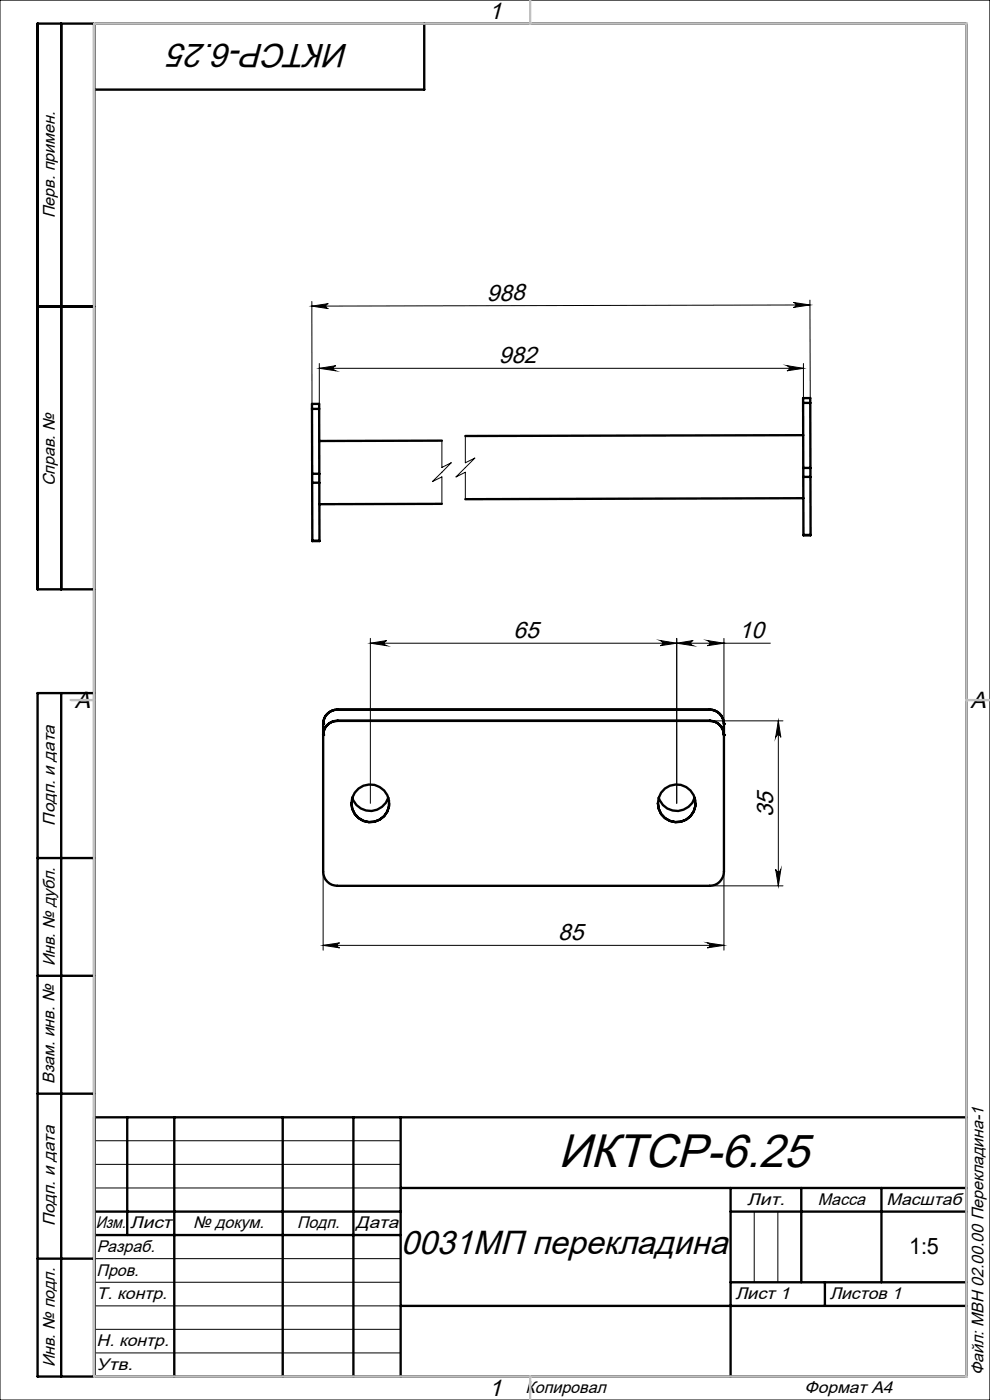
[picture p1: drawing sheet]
<svg xmlns="http://www.w3.org/2000/svg" width="210mm" height="297mm" viewBox="0 0 210 297" stroke-linecap="round" stroke-linejoin="round" font-family="sans-serif">
<g fill="none" stroke="#000" stroke-width=".21">
<path d="M0 0h210v297h-210zM66.1 64.9l3.5-.5a.53 .53 0 0 0-.5 .5 .53 .53 0 0 0 .5 .6zM66.1 64l.1 22.7M67.7 77.1v29.8M67.7 78.1h102.7M67.7 78.1l3.6-.5a.55 .55 0 0 0-.6 .5 .55 .55 0 0 0 .6 .6zM166.9 77.6l3.5 .5-3.5 .6a.55 .55 0 0 0 .5-.6 .55 .55 0 0 0-.5-.5zM168.3 64.2l3.5 .5-3.5 .5a.53 .53 0 0 0 .5-.5 .53 .53 0 0 0-.5-.5zM170.4 77.1v28.6M171.8 63.7l.1 21.8M171.8 64.7l-105.7 .2M93.7 93.5v5.7l2-1-4 4 2-1v5.7"/>
<path d="M98.7 92.5v5.7l2-1-4 4 2-1v5.7M78.6 135.4v35M78.6 136.5l3.5-.6a.55 .55 0 0 0-.6 .5 .55 .55 0 0 0 .6 .6zM140.1 135.9l3.4 .6-3.4 .5a.55 .55 0 0 0 .5-.6 .55 .55 0 0 0-.5-.5zM143.5 136.5l3.5-.6a.55 .55 0 0 0-.5 .5 .55 .55 0 0 0 .5 .6zM143.5 135.4v35M150 135.9l3.6 .6-3.6 .5a.55 .55 0 0 0 .6-.6 .55 .55 0 0 0-.6-.5zM153.6 135.4v20.5M163.4 136.5h-84.8M150.6 152.9h15.5M165.1 152.9v35M165.1 152.9l.5 3.5a.55 .55 0 0 0-.5-.5 .55 .55 0 0 0-.6 .5z"/>
<path d="M68.5 184.9v16.7M150.6 187.9h15.5M153.6 184.9v16.7M164.5 184.4a.55 .55 0 0 0 .6 .5 .55 .55 0 0 0 .5-.5l-.5 3.5zM68.5 200.6l3.5-.6a.53 .53 0 0 0-.5 .6 .53 .53 0 0 0 .5 .5zM68.5 200.6h85.1M150 200l3.6 .6-3.6 .5a.53 .53 0 0 0 .6-.5 .53 .53 0 0 0-.6-.6zM20 242h65M20 247h65M20 252h65M160 257v15M165 257v15"/>
<path d="M20 267h65M20 272h65M20 277h65M20 282h65M20 287h65"/>
</g>
<g fill="none" stroke="#000" stroke-width=".5">
<path d="M13 5v120M20 5v287M90 5v14h-70M8 65h12M66.2 86.7v-1h1.5v1M66.2 86.7h1.5M66.2 86.7v13.8M67.7 86.7v13.8M93.7 93.5l-26 .1M170.4 85.5v-1h1.5v1M170.4 85.5h1.5M170.4 85.5v13.8"/>
<path d="M170.4 99.3v1.9M170.4 92.3l-71.7 .2M170.4 99.3h1.5M171.9 85.5v13.8M171.9 99.3v1.9M66.2 100.5v1.9M66.2 100.5h1.5M66.2 102.4h1.5M66.2 102.4l.1 12.3M66.3 114.7h1.5M67.7 100.5v1.9M67.7 102.4l.1 12.3"/>
<path d="M93.7 106.9l-26 .1M170.4 101.2h1.5M170.4 101.2v12.3M170.4 113.5h1.5M170.4 105.7l-71.7 .2M171.9 101.2v12.3M20 125h-12v-120h197v287h-197v-145h12M13 147v145M68.5 153.6h.1M68.5 153.6v31.3a3 3 0 0 0 3 3h79a3 3 0 0 0 3.1-3v-31.3M68.5 155.9h.1M71.5 150.6a3 3 0 0 0-3 3"/>
<path d="M71.5 150.6h.1M71.5 152.9a3 3 0 0 0-3 3M71.5 152.9h.1M71.5 150.6h79M71.5 152.9h79M150.5 150.6a3 3 0 0 1 3.1 3M150.5 150.6h.1M150.5 152.9a3 3 0 0 1 3.1 3M150.5 152.9h.1M153.6 153.6h.1M153.6 155.9h.1M74.5 170.4a4 4 0 0 0 4 4 4 4 0 0 0 4.1-4"/>
<path d="M74.7 169.2a4 4 0 0 0 3.8 2.8 4 4 0 0 0 3.9-2.8M139.6 170.4a4 4 0 0 0 3.9 4 4 4 0 0 0 4-4M139.7 169.2a4 4 0 0 0 3.8 2.8 4 4 0 0 0 3.9-2.8M8 182h12M8 207h12M8 232h12M20 237h185M27 237v25M37 237v55M60 237v55M75 237v55M85 237v55"/>
<path d="M20 257h65M85 252h120M155 252v40M155 257h50M170 252v20M187 252v20M8 267h12M20 262h65M85 277h120M155 272h50M175 272v5"/>
<circle cx="78.5" cy="170.4" r="4"/>
<circle cx="143.6" cy="170.4" r="4"/>
</g>
<path d="M20 5h185v287h-185zM112.5 0v5M15 148.5h5M205 148.5h5M112.5 292v5" fill="none" stroke="#c0c0c0" stroke-width=".5"/>
<g fill="#000">
<path d="M66.1 64.9l3.5-.5a.53 .53 0 0 0-.5 .5 .53 .53 0 0 0 .5 .6zM168.3 64.2l3.5 .5-3.5 .5a.53 .53 0 0 0 .5-.5 .53 .53 0 0 0-.5-.5z"/>
<path d="M67.7 78.1l3.6-.5a.55 .55 0 0 0-.6 .5 .55 .55 0 0 0 .6 .6zM166.9 77.6l3.5 .5-3.5 .6a.55 .55 0 0 0 .5-.6 .55 .55 0 0 0-.5-.5z"/>
<path d="M78.6 136.5l3.5-.6a.55 .55 0 0 0-.6 .5 .55 .55 0 0 0 .6 .6zM140.1 135.9l3.4 .6-3.4 .5a.55 .55 0 0 0 .5-.6 .55 .55 0 0 0-.5-.5z"/>
<path d="M164.5 184.4a.55 .55 0 0 0 .6 .5 .55 .55 0 0 0 .5-.5l-.5 3.5zM165.1 152.9l.5 3.5a.55 .55 0 0 0-.5-.5 .55 .55 0 0 0-.6 .5z"/>
<path d="M68.5 200.6l3.5-.6a.53 .53 0 0 0-.5 .6 .53 .53 0 0 0 .5 .5zM150 200l3.6 .6-3.6 .5a.53 .53 0 0 0 .6-.5 .53 .53 0 0 0-.6-.6zM143.5 136.5l3.5-.6a.55 .55 0 0 0-.5 .5 .55 .55 0 0 0 .5 .6zM150 135.9l3.6 .6-3.6 .5a.55 .55 0 0 0 .6-.6 .55 .55 0 0 0-.6-.5z"/>
</g>
<text font-size="10" x="118.4" y="247.6">ИКТСР-6.25</text>
<g font-size="7.1">
<text x="74" y="9.3" transform="rotate(-180 74 9.3)">ИКТСР-6.25</text>
<text x="85" y="266.1">0031МП перекладина</text>
</g>
<g font-size="5">
<text x="103.7" y="4.1">1</text>
<text x="103.3" y="63.8">988</text>
<text x="105.8" y="77">982</text>
<text x="108.9" y="135.3">65</text>
<text x="156.7" y="135.3">10</text>
<text x="15.9" y="150.1">A</text>
<text x="205.9" y="150.1">A</text>
<text x="164" y="173.4" transform="rotate(-90 164 173.4)">35</text>
<text x="118.4" y="199.5">85</text>
<text x="103.7" y="296.1">1</text>
</g>
<text font-size="4.8" x="192.8" y="266">1:5</text>
<g font-size="3.6">
<text x="11.6" y="46.3" transform="rotate(-90 11.6 46.3)">Перв. примен.</text>
<text x="11.6" y="103.2" transform="rotate(-90 11.6 103.2)">Справ. №</text>
<text x="11.6" y="175.1" transform="rotate(-90 11.6 175.1)">Подп. и дата</text>
<text x="11.6" y="205" transform="rotate(-90 11.6 205)">Инв. № дубл.</text>
<text x="11.6" y="230" transform="rotate(-90 11.6 230)">Взам. инв. №</text>
<text x="158.5" y="255.6">Лит.</text>
<text x="173.5" y="255.6">Масса</text>
<text x="188.1" y="255.6">Масштаб</text>
<text x="11.6" y="260.1" transform="rotate(-90 11.6 260.1)">Подп. и дата</text>
<text x="20.3" y="260.6">Изм.</text>
<text x="27.6" y="260.6">Лист</text>
<text x="41" y="260.6">№ докум.</text>
<text x="63" y="260.6">Подп.</text>
<text x="75.5" y="260.6">Дата</text>
<text x="20.5" y="265.6">Разраб.</text>
<text x="20.5" y="275.6">Т. контр.</text>
<text x="20.5" y="270.6">Пров.</text>
<text x="156" y="275.6">Лист 1</text>
<text x="176" y="275.6">Листов 1</text>
<text x="20.5" y="285.6">Н. контр.</text>
<text x="11.6" y="290" transform="rotate(-90 11.6 290)">Инв. № подл.</text>
<text x="20.5" y="290.6">Утв.</text>
<text x="208.6" y="291.8" transform="rotate(-90 208.6 291.8)">Файл: МВН 02.00.00 Перекладина-1</text>
<text x="111.5" y="295.6">Копировал</text>
<text x="170.7" y="295.6">Формат А4</text>
</g>
</svg>
